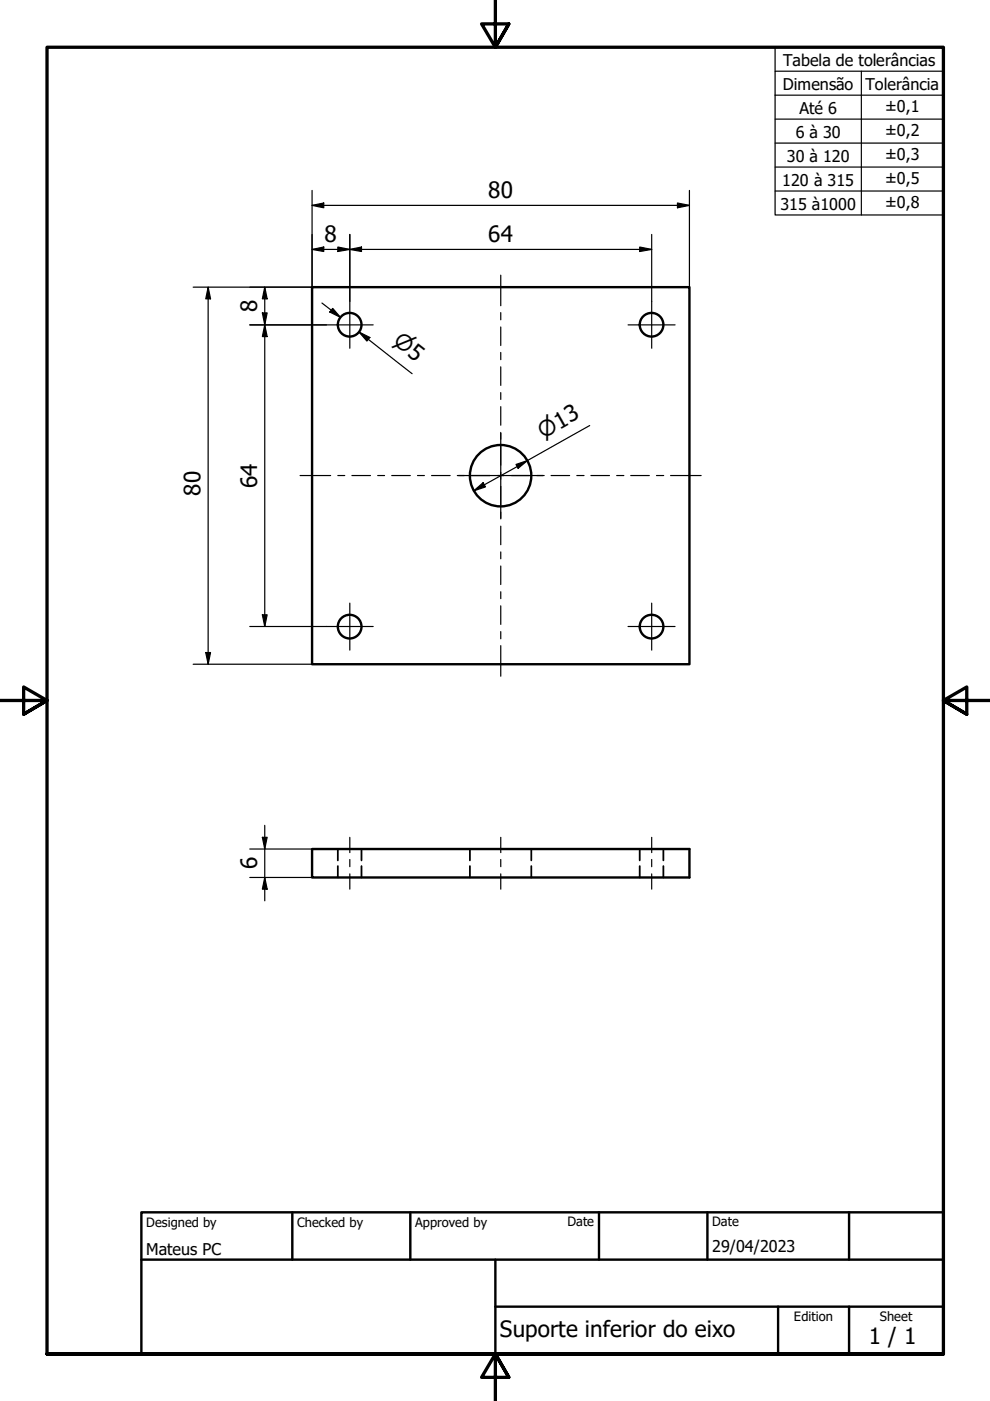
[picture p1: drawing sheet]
<svg xmlns="http://www.w3.org/2000/svg" width="210mm" height="297mm" viewBox="0 0 210 297" stroke-linecap="round" stroke-linejoin="round" font-family="sans-serif">
<!-- layer: Visible (ISO) -->
<g fill="none" stroke="#000" stroke-width=".51">
<path d="M66.2 60.9h80v79.9h-80zM66.2 180h80v6h-80z"/>
<circle cx="74.1" cy="68.9" r="2.51"/>
<circle cx="138.1" cy="68.9" r="2.51"/>
<circle cx="106.1" cy="100.9" r="6.5"/>
<circle cx="74.1" cy="132.9" r="2.51"/>
<circle cx="138.1" cy="132.9" r="2.51"/>
</g>
<!-- layer: Hidden (ISO) -->
<path d="M71.6 180v2.4M71.6 183.6v2.4M76.6 180v2.4M76.6 183.6v2.4M99.6 180v2.4M99.6 183.6v2.4M112.6 180v2.4M112.6 183.6v2.4M135.6 180v2.4M135.6 183.6v2.4M140.7 180v2.4M140.7 183.6v2.4" fill="none" stroke="#000" stroke-width=".38"/>
<!-- layer: Border (ISO) -->
<path d="M105 0v10l-2.9-4.9h5.8l-2.9 4.9 2.9-4.9M0 148.5h10l-5-2.8v5.7l5-2.9-5 2.9M210 148.5h-10l5-2.8v5.7l-5-2.9 5 2.9M10 287.1v-277.1h190v277.1h-190h190M107.9 292l-2.9-4.9 2.9 4.9h-5.8l2.9-4.9v9.9" fill="none" stroke="#000" stroke-width=".7"/>
<!-- layer: Title (ISO) -->
<path d="M30 257h170v30.1h-170zM62 257v10.1M87 257v10.1M127 257v10.1M150 257v10.1M180 257v10.1M30 267.1h170M105 277h95M105 267.1v20M165 277v10.1M180 277v10.1" fill="none" stroke="#000" stroke-width=".51"/>
<!-- layer: Centerline (ISO) -->
<g fill="none" stroke="#000" stroke-width=".25">
<path d="M106.2 58.3v6.5M106.2 66.3v1.5M106.2 69.3v4M106.2 74.7v1.5M106.2 77.8v3.9M106.2 83.2v1.5M106.2 86.2v4M106.2 91.7v1.4M106.2 94.7v3.9M63.6 100.8h6.5M71.6 100.8h1.5M74.6 100.8h3.9"/>
<path d="M80.1 100.8h1.4M83.1 100.8h3.9M88.5 100.8h1.5M91.5 100.8h3.9M97 100.8h1.4M99.9 100.8h4M105.4 100.8h1.5M106.2 100.1v1.5M106.2 103.1v3.9M106.2 108.6v1.4M106.2 111.6v3.9M106.2 117v1.5"/>
<path d="M108.4 100.8h3.9M113.9 100.8h1.5M116.8 100.8h4M122.3 100.8h1.5M125.3 100.8h3.9M130.7 100.8h1.6M133.7 100.8h4M139.2 100.8h1.5M142.2 100.8h6.5M106.2 120v3.9M106.2 125.5v1.4M106.2 128.4v4"/>
<path d="M106.2 133.9v1.5M106.2 136.9v6.5M74.2 177.5v3.3M106.2 177.5v3.3M138.2 177.5v3.3M74.2 182.2v1.6M74.2 185.3v3.2M106.2 182.2v1.6M106.2 185.3v3.2M138.2 182.2v1.6M138.2 185.3v3.2"/>
</g>
<!-- layer: Center Mark (ISO) -->
<path d="M69.2 68.9h9.9M74.2 63.9v9.9M133.2 68.9h9.9M138.2 63.9v9.9M106.2 91.9v17.9M97.2 100.8h17.9M69.2 132.8h9.9M74.2 127.9v9.9M133.2 132.8h9.9M138.2 127.9v9.9" fill="none" stroke="#000" stroke-width=".25"/>
<!-- layer: Dimension (ISO) -->
<g fill="none" stroke="#000" stroke-width=".25">
<path d="M66.2 43.5l2.4-.5v1.1zM66.2 52.9l2.4-.5v.9zM66.2 43.5h80M66.2 40.4v20.5h-25.2M66.2 52.9h72M71.6 52.4l2.6 .5-2.6 .4zM74.2 52.9l2.4-.5v.9zM74.2 49.7v14.2M135.6 52.4l2.6 .5-2.6 .4zM138.2 49.7v14.2M143.6 43l2.6 .5-2.6 .6zM146.2 40.4v20.5"/>
<path d="M44.1 60.9l.5 2.5h-1zM44.1 60.9v79.9M53 68.9h16.2M55.6 66.3h1l-.5 2.6zM56.1 60.9l.5 2.5h-1zM56.1 68.9l.5 2.5h-1zM56.1 60.9v71.9M68.3 64.2l3.9 3.1M70.5 65.4l1.7 1.9-2.3-1.1zM76.1 70.4l2.3 1.2-.6 .7zM78.1 71.9l-2-1.5 11.3 8.8M109.4 98.5l2.4-.9-1.9 1.7z"/>
<path d="M125 90.2l-24.5 13.9M100.5 104.1l1.9-1.8 .5 .9zM43.6 138.4h1l-.5 2.4zM53 132.8h16.2M55.6 130.4h1l-.5 2.4zM41 140.8h25.2M55.6 177.5h1l-.5 2.5zM56.1 175v16M53 180h13.2M53 186h13.2M56.1 186l.5 2.5h-1z"/>
</g>
<g fill="#000">
<path d="M66.2 43.5l2.4-.5v1.1z" fill-rule="evenodd"/>
<path d="M66.2 52.9l2.4-.5v.9z" fill-rule="evenodd"/>
<path d="M71.6 52.4l2.6 .5-2.6 .4z" fill-rule="evenodd"/>
<path d="M74.2 52.9l2.4-.5v.9z" fill-rule="evenodd"/>
<path d="M135.6 52.4l2.6 .5-2.6 .4z" fill-rule="evenodd"/>
<path d="M143.6 43l2.6 .5-2.6 .6z" fill-rule="evenodd"/>
<path d="M44.1 60.9l.5 2.5h-1z" fill-rule="evenodd"/>
<path d="M55.6 66.3h1l-.5 2.6z" fill-rule="evenodd"/>
<path d="M56.1 60.9l.5 2.5h-1z" fill-rule="evenodd"/>
<path d="M56.1 68.9l.5 2.5h-1z" fill-rule="evenodd"/>
<path d="M70.5 65.4l1.7 1.9-2.3-1.1z" fill-rule="evenodd"/>
<path d="M76.1 70.4l2.3 1.2-.6 .7z" fill-rule="evenodd"/>
<path d="M109.4 98.5l2.4-.9-1.9 1.7z" fill-rule="evenodd"/>
<path d="M100.5 104.1l1.9-1.8 .5 .9z" fill-rule="evenodd"/>
<path d="M43.6 138.4h1l-.5 2.4z" fill-rule="evenodd"/>
<path d="M55.6 130.4h1l-.5 2.4z" fill-rule="evenodd"/>
<path d="M55.6 177.5h1l-.5 2.5z" fill-rule="evenodd"/>
<path d="M56.1 186l.5 2.5h-1z" fill-rule="evenodd"/>
</g>
<!-- layer: Symbol (ISO) -->
<path d="M164.3 15.1v-5.1h35.7v5.1M182.6 15.1v30.5M200 15.1h-35.7v5.1M200 15.1v30.5h-35.7v-25.4M164.3 20.2h35.7M164.3 25.3h35.7M164.3 30.3h35.7M164.3 35.4h35.7M164.3 40.5h35.7" fill="none" stroke="#000" stroke-width=".25"/>
<g font-size="4.8">
<text x="103.5" y="42">80</text>
<text x="68.8" y="51.2">8</text>
<text x="103.5" y="51.2">64</text>
<text x="54.5" y="66.2" transform="rotate(-90 54.5 66.2)">8</text>
<text x="42.5" y="105.1" transform="rotate(-90 42.5 105.1)">80</text>
<text x="54.5" y="103.5" transform="rotate(-90 54.5 103.5)">64</text>
<text x="54.5" y="184.3" transform="rotate(-90 54.5 184.3)">6</text>
<text x="106" y="283.4">Suporte inferior do eixo</text>
<text x="184.2" y="285">1 / 1</text>
</g>
<g font-size="4.6">
<text x="83.1" y="72.8" transform="rotate(38 83.1 72.8)">⌀5</text>
<text x="115.2" y="93" transform="rotate(-29 115.2 93)">⌀13</text>
</g>
<g font-size="3.4">
<text x="166.1" y="14">Tabela de tolerâncias</text>
<text x="166" y="19">Dimensão</text>
<text x="183.5" y="19">Tolerância</text>
<text x="187.6" y="23.7">±0,1</text>
<text x="168.7" y="29.2">6 à 30</text>
<text x="169.5" y="24.1">Até 6</text>
<text x="187.6" y="28.8">±0,2</text>
<text x="166.8" y="34.3">30 à 120</text>
<text x="187.6" y="33.9">±0,3</text>
<text x="165.9" y="39.4">120 à 315</text>
<text x="187.6" y="39">±0,5</text>
<text x="165.5" y="44.4">315 à1000</text>
<text x="187.6" y="44.1">±0,8</text>
<text x="31" y="266">Mateus PC</text>
<text x="151" y="265.5">29/04/2023</text>
</g>
<g font-size="2.7">
<text x="31" y="260.1">Designed by</text>
<text x="63" y="260.1">Checked by</text>
<text x="88" y="260.1">Approved by</text>
<text x="120.3" y="260">Date</text>
<text x="151" y="260">Date</text>
<text x="168.3" y="280.1">Edition</text>
<text x="186.6" y="280.1">Sheet</text>
</g>
</svg>
